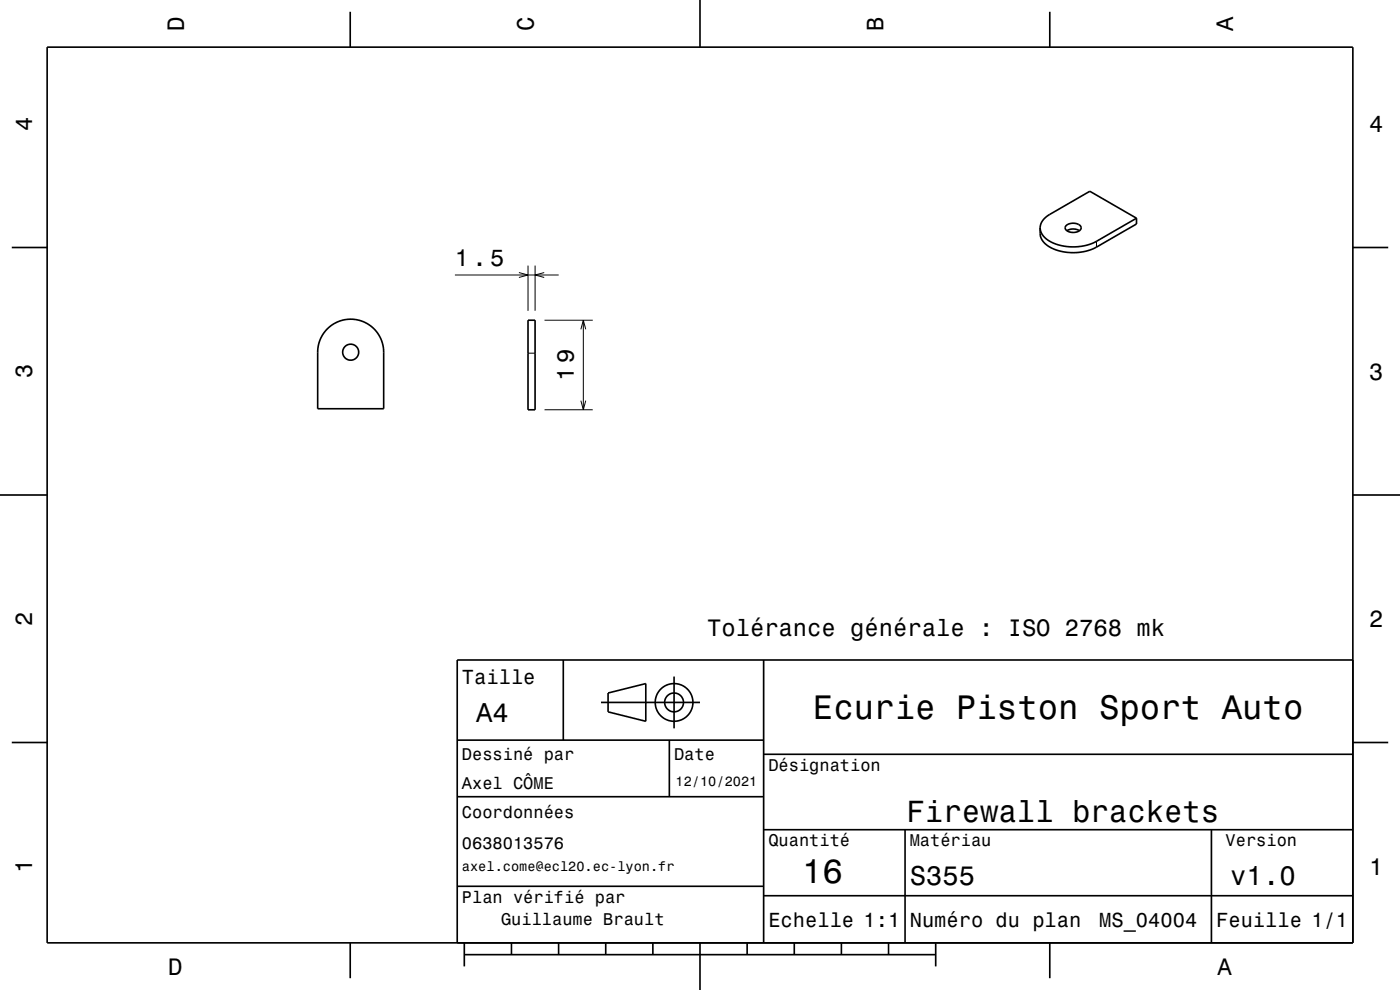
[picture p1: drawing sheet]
<svg xmlns="http://www.w3.org/2000/svg" width="297mm" height="210mm" viewBox="0 0 297 210" stroke-linecap="round" stroke-linejoin="round" font-family="sans-serif">
<path d="M96.5 58.3h22M110.1 57.8l1.9 .5-1.9 .6M112 56.3v9.6M113.5 56.3v9.6M115.4 57.8l-1.9 .5 1.9 .6M232.6 51.2v1.2M112 74.9h1.5M115.5 67.9h10.2M123.2 69.9l.5-2 .6 2M123.7 67.9v19M115.5 86.9h10.2M123.2 85l.5 1.9 .6-1.9" fill="none" stroke="#000" stroke-width=".21"/>
<g fill="none" stroke="#000" stroke-width=".35">
<path d="M10 10h277v190h-277zM74.3 2.5v7.5M148.5 0v10M222.7 2.5v7.5M2.5 52.5h7.5M226.3 47.8a2.22 2.22 0 0 1 3 .4 1.29 1.29 0 0 1-1.6 1.1 1.39 1.39 0 0 1-1.7-1.1zM226.3 48.9h.1a2.59 2.59 0 0 1 2.6 0M241.1 46.3v1.2l-8.5 4.9a10.4 10.4 0 0 1-11-.8l-.8-1.3-.1-2M241.1 46.3l-9.9-5.7-8.5 4.9a3.5 3.5 0 0 0-2 2.8M241.1 46.3l-8.5 4.9a10.4 10.4 0 0 1-11-.8l-.7-1.1-.2-1M287 52.5h7.5M69.4 69.8a7 7 0 0 1 7.7-1.6 7 7 0 0 1 4.3 6.5v12h-14v-12a7 7 0 0 1 2-4.9z"/>
<path d="M112 67.9h1.5v19h-1.5zM0 105h10M287 105h10M119.5 140v17M162 140v60M287 140h-190v60M2.5 157.5h7.5M97 157h65M127.5 149h21M129 147l8-2v8l-8-2zM142 157v12M143 143.5v11"/>
<path d="M287 157.5h7.5M97 169h65M162 176h125M162 160h125M192 176v24M257 176v24M97 188h65M162 190h125M74.3 200v7.5M98.5 202.5h100M98.5 200v5M108.5 200v2.5"/>
<path d="M118.5 200v2.5M128.5 200v2.5M138.5 200v2.5M148.5 200v10M158.5 200v2.5M168.5 200v2.5M178.5 200v2.5M188.5 200v2.5M198.5 200v5M222.7 200v7.5"/>
<circle cx="74.4" cy="74.7" r="1.7"/>
<circle cx="143" cy="149" r="2"/>
<circle cx="143" cy="149" r="4"/>
</g>
<g font-size="7.2">
<text x="172.5" y="152.6">Ecurie Piston Sport Auto</text>
<text x="170.2" y="187.3">16</text>
</g>
<text font-size="6.5" x="192.3" y="174.5">Firewall brackets</text>
<g font-size="5.8">
<text x="101" y="153.1">A4</text>
<text x="193" y="187.6">S355</text>
<text x="261" y="187.6">v1.0</text>
</g>
<g font-size="5">
<text x="39" y="6.5" transform="rotate(-90 39 6.5)">D</text>
<text x="113.2" y="6.5" transform="rotate(-90 113.2 6.5)">C</text>
<text x="187.4" y="6.5" transform="rotate(-90 187.4 6.5)">B</text>
<text x="261.6" y="6.5" transform="rotate(-90 261.6 6.5)">A</text>
<text x="6.8" y="27.8" transform="rotate(-90 6.8 27.8)">4</text>
<text x="290.5" y="28.1">4</text>
<text x="96.5" y="56.3">1.5</text>
<text x="6.8" y="80.3" transform="rotate(-90 6.8 80.3)">3</text>
<text x="121.7" y="80.8" transform="rotate(-90 121.7 80.8)">19</text>
<text x="290.5" y="80.6">3</text>
<text x="6.8" y="132.8" transform="rotate(-90 6.8 132.8)">2</text>
<text x="150" y="134.9">Tolérance générale : ISO 2768 mk</text>
<text x="290.5" y="133.1">2</text>
<text x="6.8" y="185.3" transform="rotate(-90 6.8 185.3)">1</text>
<text x="290.5" y="185.6">1</text>
<text x="35.7" y="206.8">D</text>
<text x="258.3" y="206.8">A</text>
</g>
<g font-size="4.3">
<text x="98" y="145.2">Taille</text>
<text x="163" y="196.6">Echelle 1:1</text>
<text x="193" y="196.6">Numéro du plan</text>
<text x="233.2" y="196.6">MS_04004</text>
<text x="258" y="196.6">Feuille 1/1</text>
</g>
<g font-size="3.6">
<text x="98" y="161.3">Dessiné par</text>
<text x="143" y="161.3">Date</text>
<text x="98" y="167.5">Axel CÔME</text>
<text x="163" y="163.5">Désignation</text>
<text x="98" y="173.5">Coordonnées</text>
<text x="163" y="179.5">Quantité</text>
<text x="193" y="179.5">Matériau</text>
<text x="260" y="179.5">Version</text>
<text x="98" y="180.2">0638013576</text>
<text x="98" y="191.5">Plan vérifié par</text>
<text x="106.3" y="196.3">Guillaume Brault</text>
</g>
<g font-size="2.9">
<text x="143.3" y="166.8">12/10/2021</text>
<text x="98" y="184.8">axel.come@ecl20.ec-lyon.fr</text>
</g>
</svg>
